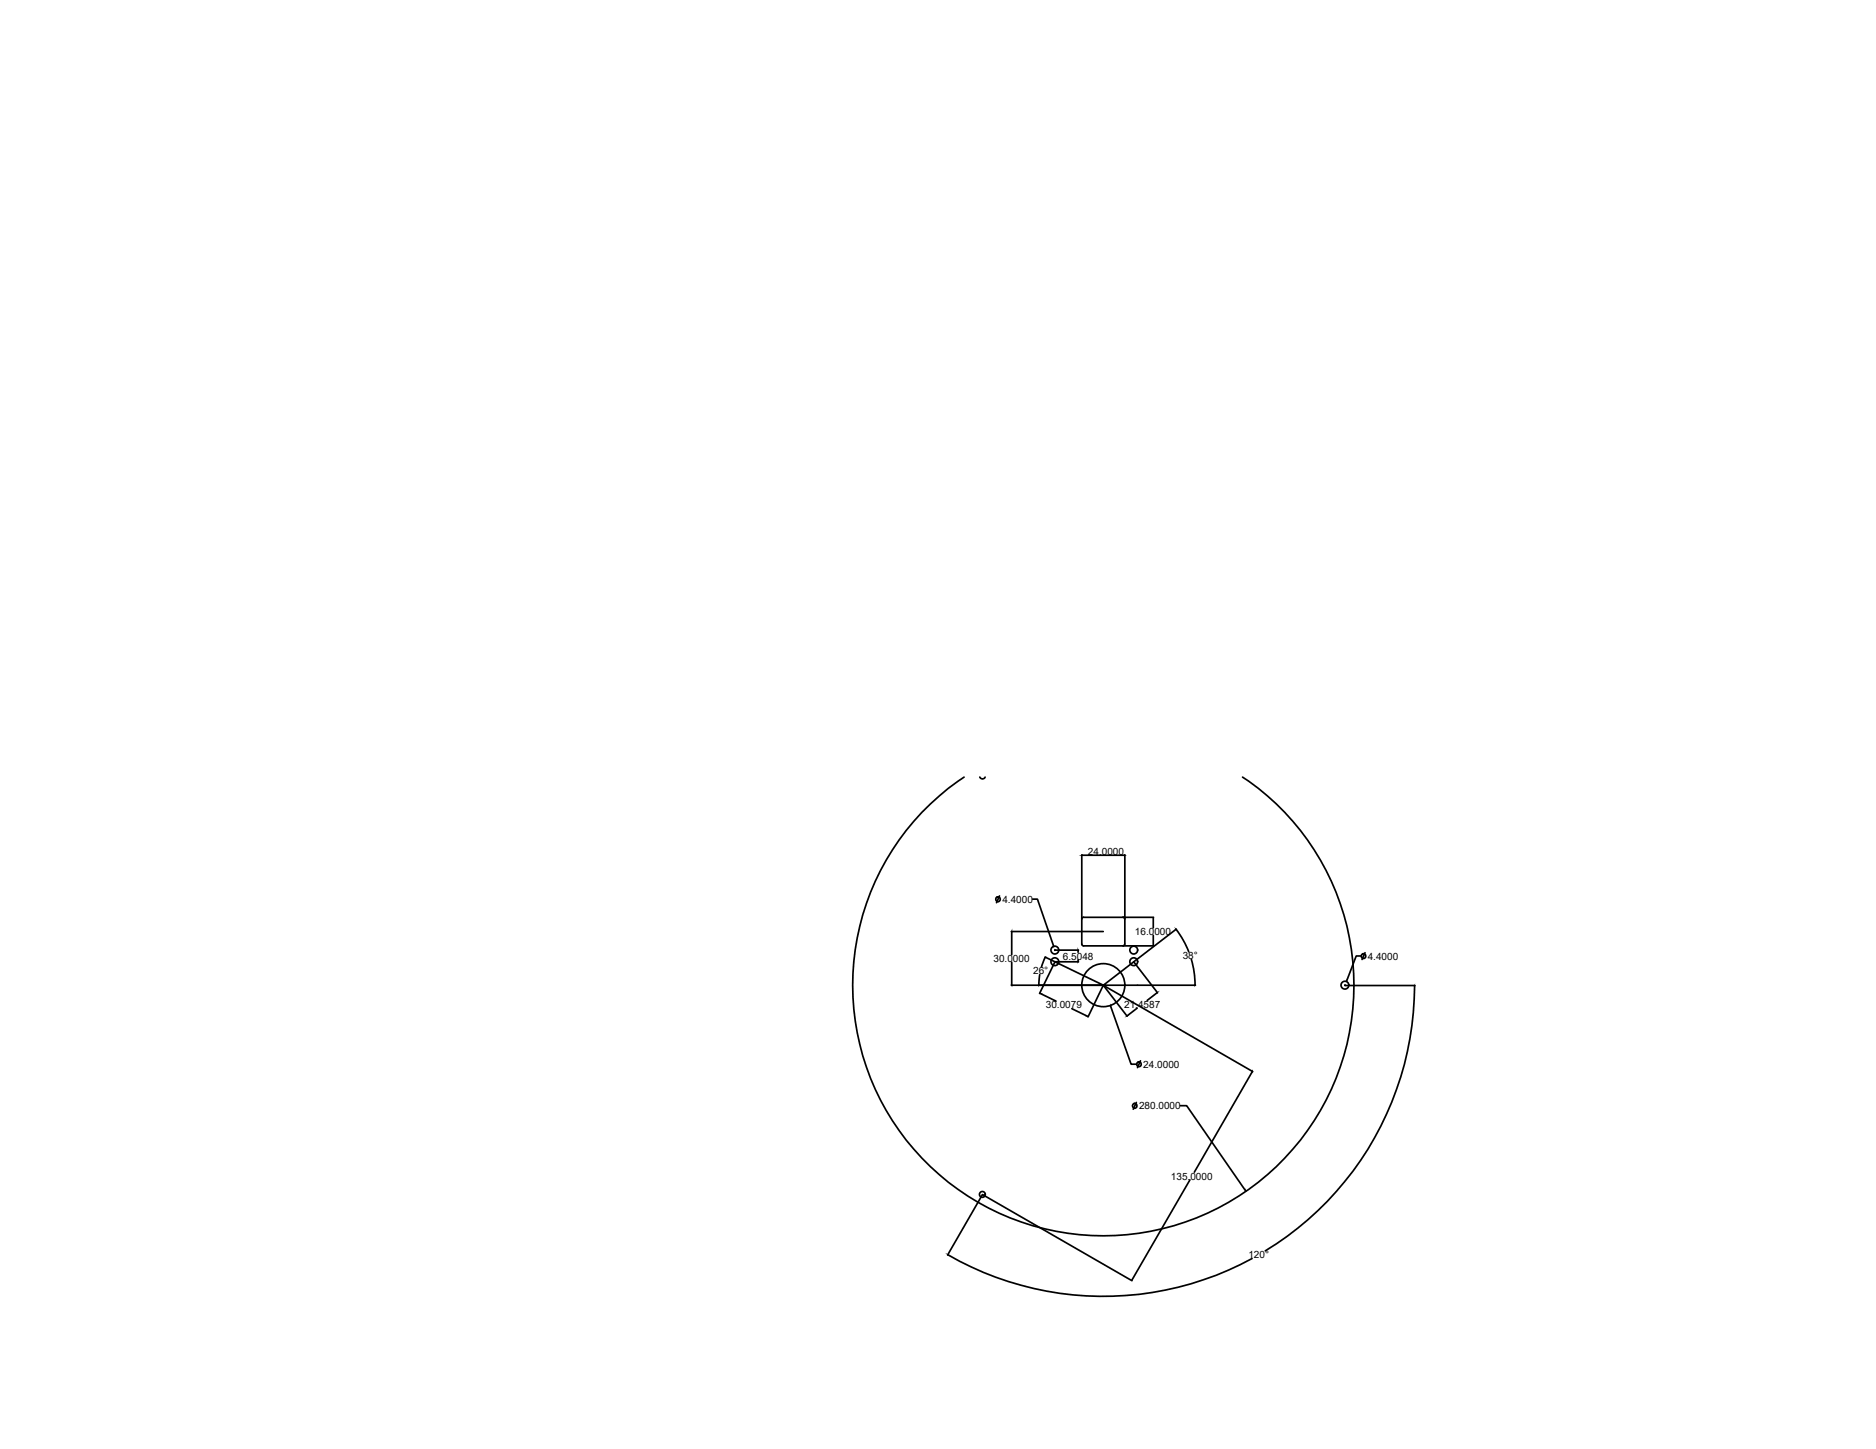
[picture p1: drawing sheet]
<svg xmlns="http://www.w3.org/2000/svg" width="279mm" height="216mm" viewBox="0 0 279 216" stroke-linecap="round" stroke-linejoin="round" font-family="sans-serif">
<!-- layer: 0 -->
<g fill="none" stroke="#000" stroke-width=".25">
<path d="M143.6 115.8a37.3 37.3 0 0 0-7.3 55.6 37.3 37.3 0 0 0 56.1 0 37.3 37.3 0 0 0-7.3-55.6M145.9 115.8a.42 .42 0 0 0 .4 .3 .42 .42 0 0 0 .4-.3M148.9 133.5l-.5 1M150.6 138.8h13.7M150.7 138.9v3.3M153.8 134h.7l2.4 7M161.1 127.4v13.3l.3 .2M161.2 127.4h6.3M161.4 136.7l-.3 .2M161.4 136.7h10.4M167.2 136.7l.3 .2M167.5 127.4v13.3l-.3 .2"/>
<path d="M171.8 136.7v1.5M171.8 139.4v1.5M175.2 138.5l1 1.6 .8 1.7M175.2 138.4l-6.3 4.9M150.6 146.8h13.8M150.7 143.4v3.4M154.9 145.2l-.2 1.5M154.9 148l2.4 1.2M155.7 142.6l8.6 4.2h-9.6M155.7 142.6l-.6 1.5M157.1 141.6h3.5M157.1 141.5v.1"/>
<path d="M159.6 150.3l2.4 1.2M160.6 141.6v.3M160.6 143v.3M160.6 143.3h-3.5l-2.3 4.7M161.4 140.9h10.4M164.3 146.8l-2.3 4.7M164.3 146.8l3.6 4.6M164.3 146.8h.1M164.3 146.8l22.3 12.9M165.4 149.9l3.1 8.7h.8M168.9 143.3l-4.6 3.5h5.1M168.9 143.3l3.5 4.6"/>
<path d="M169.4 150.2l-1.5 1.1M169.4 146.8h8.6M169.9 158.1l-.5 1M172.3 147.9l-1.4 1.2M177.4 143l.4 1.8 .2 1.9M186.5 159.7l-8.6 15M200.3 146.8h.1M200.3 146.8h10.4M202.7 142.4h-.7l-1.5 3.8M203.3 142l-.4 1M210.7 146.9a46.4 46.4 0 0 1-22.3 39.5M169.2 164.3l-.4 1"/>
<path d="M175.8 164.7h.9l8.8 12.8M177.2 175.8l-8.6 15M141.1 187l5.2-9 22.3 12.8M141.2 187a46.3 46.3 0 0 0 45.3 .5"/>
<circle cx="148.6" cy="134" r=".35"/>
<circle cx="157.1" cy="141.6" r=".58"/>
<circle cx="157.1" cy="143.3" r=".58"/>
<circle cx="164.3" cy="146.8" r="3.2"/>
<circle cx="168.8" cy="143.3" r=".58"/>
<circle cx="168.8" cy="141.6" r=".58"/>
<circle cx="169.6" cy="158.6" r=".35"/>
<circle cx="200.3" cy="146.8" r=".58"/>
<circle cx="203.1" cy="142.5" r=".36"/>
<circle cx="146.3" cy="178" r=".43"/>
<circle cx="169" cy="164.8" r=".36"/>
</g>
<g font-size="1.5">
<text x="162" y="127.4">24.0000</text>
<text x="149.3" y="134.5">4.4000</text>
<text x="148" y="143.3">30.0000</text>
<text x="158.3" y="143">6.5048</text>
<text x="169" y="139.3">16.0000</text>
<text x="176.1" y="142.9">38°</text>
<text x="203.7" y="143">4.4000</text>
<text x="153.9" y="145.2">26°</text>
<text x="155.8" y="150.2">30.0079</text>
<text x="167.4" y="150.2">21.4587</text>
<text x="170.3" y="159.1">24.0000</text>
<text x="169.6" y="165.3">280.0000</text>
<text x="174.4" y="175.8">135.0000</text>
<text x="185.9" y="187.5">120°</text>
</g>
</svg>
